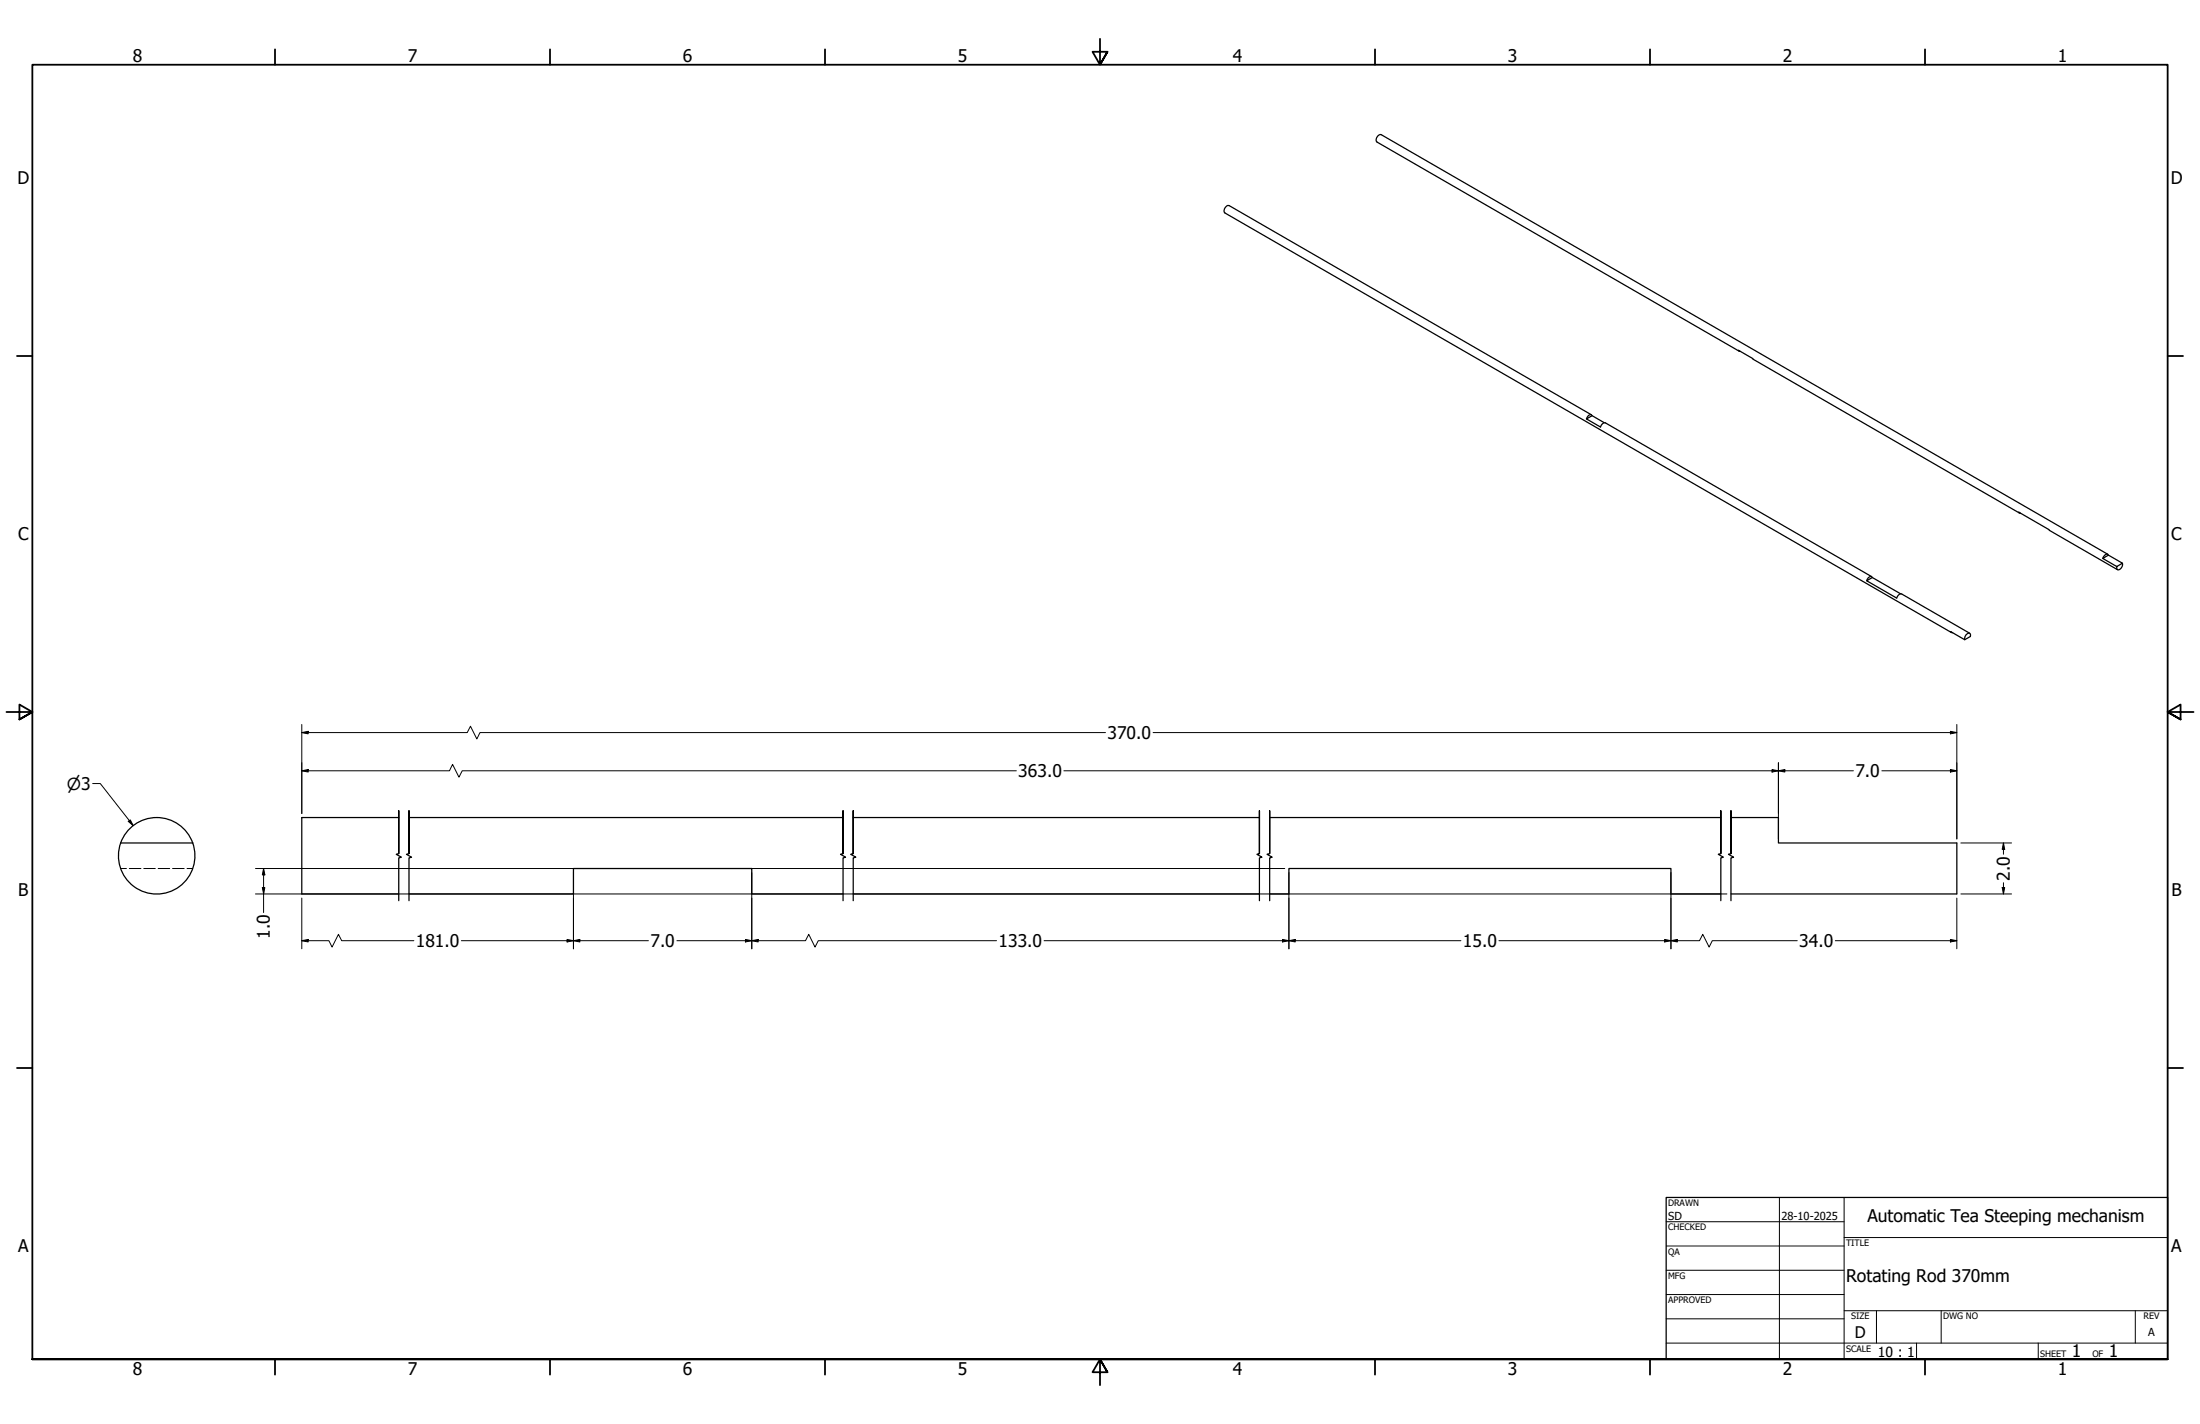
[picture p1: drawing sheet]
<svg xmlns="http://www.w3.org/2000/svg" width="864mm" height="559mm" viewBox="0 0 864 559" stroke-linecap="round" stroke-linejoin="round" font-family="sans-serif">
<!-- layer: Hidden (ANSI) -->
<path d="M47.4 340.8h2.2M50.8 340.8h4.5M56.4 340.8h4.6M62.1 340.8h4.5M67.7 340.8h4.6M73.4 340.8h2.3" fill="none" stroke="#000" stroke-width=".39"/>
<!-- layer: Visible (ANSI) -->
<g fill="none" stroke="#000" stroke-width=".49">
<path d="M682.7 137.8l-142.2-82.1a1.91 1.91 0 0 1 1.7-2.9l285.2 164.7M683.2 137.9l-.8-.4 110.3 63.8M624.7 162.8l-142.2-82.1a1.91 1.91 0 0 0-1.7 2.9l285.2 164.6M625 163.1l-.3-.3a1.6 1.6 0 0 0-1.9 1.6M629.7 165.9l-4.7-2.8-2.2 1.3 5.5 3.2a1.97 1.97 0 0 1 1.9-1.7l104.5 60.4M793.2 201.4l-.8-.4 38.8 22.6M825.4 219.1l2.3-1.3 5.5 3.2-2.3 1.3zM827.7 217.8l-.3-.3a1.69 1.69 0 0 0-2 1.6M735 226.6l-.3-.3a1.66 1.66 0 0 0-1.9 1.6M746.1 233l-11.1-6.4-2.2 1.3 11.7 6.8a1.97 1.97 0 0 1 2-1.6l26.7 15.4M833.2 221a1.87 1.87 0 0 1-2.1 2.4l-.2-1.1M766.5 248.3l-.8-.4 5.5 3.1 2.3-1.2-.2-1.2a1.9 1.9 0 0 0-2.1 2.4"/>
<path d="M47.4 330.8a15 15 0 0 0 14.1 20 15 15 0 0 0 14.2-20M47.4 330.8a15 15 0 0 1 14.1-10 15 15 0 0 1 14.2 10M47.4 330.8h28.3M156.5 320.8h-38v30h38M160.5 320.8h170.4M334.9 320.8h159.5M498.4 320.8h177.1M679.5 320.8h18.6v10h70v20h-88.6M160.5 350.8h64.6v-10h70v10h35.8M334.9 350.8h159.5M498.4 350.8h7.6v-10h149.9v10h19.6"/>
</g>
<!-- layer: Break Line (ANSI) -->
<path d="M156.5 335v-16.8v16.8l-1 .2 2.1 1.2-1.1 .3v16.7M160.5 335v-16.8v16.8l-.9 .2 1.9 1.2-1 .3v16.7M330.9 335v-16.8v16.8l-.9 .2 1.9 1.2-1 .3v16.7M334.9 335v-16.8v16.8l-1 .2 2.1 1.2-1.1 .3v16.7M494.4 335v-16.8v16.8l-1 .2 2 1.2-1 .3v16.7M498.4 335v-16.8v16.8l-1 .2 2 1.2-1 .3v16.7M675.5 335v-16.8v16.8l-1 .2 2 1.2-1 .3v16.7M679.5 335v-16.8v16.8l-1 .2 2 1.2-1 .3v16.7" fill="none" stroke="#000" stroke-width=".49"/>
<!-- layer: Border (ANSI) -->
<g fill="none" stroke="#000" stroke-width=".71">
<path d="M107.9 19.4v6M215.9 19.4v6M323.8 19.4v6M431.8 15.2v10.2l-2.9-5.1h5.8l-2.9 5.1 2.9-5.1M539.8 19.4v6M647.7 19.4v6M755.6 19.4v6M6.7 139.7h6M850.9 139.7h6M2.5 279.4h10.2l-5.1-2.9v5.8l5.1-2.9-5.1 2.9M861.1 279.4h-10.2l5.1-2.9v5.8l-5.1-2.9 5.1 2.9M6.7 419.1h6"/>
<path d="M850.9 419.1h6M12.7 533.4v-508h838.2v508h-838.2h838.2M107.9 533.4v6M215.9 533.4v6M323.8 533.4v6M434.7 538.5l-2.9-5.1 2.9 5.1h-5.8l2.9-5.1v10.2M539.8 533.4v6M647.7 533.4v6M755.6 533.4v6"/>
</g>
<!-- layer: Title (ANSI) -->
<g fill="none" stroke="#000" stroke-width=".39">
<path d="M654 479.4h69.9M698.5 469.9v63.5M723.9 469.9v63.5M654 488.9h69.9M654 498.5h69.9M723.9 485.6h127M654 508h69.9M654 517.5h69.9M723.9 514.3h127M736.6 514.3v12.7M762 514.3v12.7M838.2 514.3v12.7"/>
<path d="M654 527h196.9M752.3 527v6.4M800.1 527v6.4"/>
</g>
<path d="M654 469.9h196.9v63.5h-196.9z" fill="none" stroke="#000" stroke-width=".49"/>
<!-- layer: Dimension (ANSI) -->
<g fill="none" stroke="#000" stroke-width=".39">
<path d="M118.5 287.5l2.5-.5v1zM118.5 287.5h64.9l1.3-2.5 2.5 5 1.2-2.5h245.6M118.5 284.3v34.9M452.6 287.5h315.5M698.1 299.3v29.9M765.6 287l2.5 .5-2.5 .5zM768.1 284.3v44.9M36.4 307.5h3l12.9 16.5M118.5 302.5l2.5-.5v1zM118.5 302.5h57.9l1.3-2.5 2.5 5 1.2-2.5h217.6M417.6 302.5h309.9M695.6 302l2.5 .5-2.5 .5z"/>
<path d="M698.1 302.5l2.5-.5v1zM738.7 302.5h29.4M765.6 302l2.5 .5-2.5 .5zM50.3 322.3l.9-.6 1.1 2.3zM769.7 330.8h19.9M786.4 330.8l.5 2.5h-.9zM786.4 330.8v4.4M100.3 350.8h577.6M100.3 340.8h404M103 348.3h1l-.5 2.5zM103.5 340.8l.5 2.5h-1zM103.5 340.8v17.3"/>
<path d="M118.5 352.4v19.9M225.1 342.4v29.9M295.1 342.4v29.9M506 342.4v29.9M655.9 342.4v29.9M768.1 352.4v19.9M769.7 350.8h19.9M786 348.3h.9l-.5 2.5zM786.4 346.4v4.4M118.5 369.1l2.5-.4v.9zM118.5 369.1h10.6l1.3 2.6 2.5-5.1 1.2 2.5h28.4M181.1 369.1h73.4"/>
<path d="M222.6 368.7l2.5 .4-2.5 .5zM225.1 369.1l2.5-.4v.9zM265.7 369.1h50.5l1.3-2.5 2.4 5.1 1.3-2.6h70M292.6 368.7l2.5 .4-2.5 .5zM295.1 369.1l2.5-.4v.9zM409.9 369.1h163.6M503.4 368.7l2.6 .4-2.6 .5zM506 369.1l2.4-.4v.9zM588.4 369.1h78.7l1.3-2.5 2.5 5.1 1.2-2.6h33.4M653.5 368.7l2.4 .4-2.4 .5zM655.9 369.1l2.5-.4v.9zM720.4 369.1h47.7"/>
<path d="M765.6 368.7l2.5 .4-2.5 .5z"/>
</g>
<g fill="#000">
<path d="M118.5 287.5l2.5-.5v1z" fill-rule="evenodd"/>
<path d="M765.6 287l2.5 .5-2.5 .5z" fill-rule="evenodd"/>
<path d="M118.5 302.5l2.5-.5v1z" fill-rule="evenodd"/>
<path d="M695.6 302l2.5 .5-2.5 .5z" fill-rule="evenodd"/>
<path d="M698.1 302.5l2.5-.5v1z" fill-rule="evenodd"/>
<path d="M765.6 302l2.5 .5-2.5 .5z" fill-rule="evenodd"/>
<path d="M50.3 322.3l.9-.6 1.1 2.3z" fill-rule="evenodd"/>
<path d="M786.4 330.8l.5 2.5h-.9z" fill-rule="evenodd"/>
<path d="M103 348.3h1l-.5 2.5z" fill-rule="evenodd"/>
<path d="M103.5 340.8l.5 2.5h-1z" fill-rule="evenodd"/>
<path d="M786 348.3h.9l-.5 2.5z" fill-rule="evenodd"/>
<path d="M118.5 369.1l2.5-.4v.9z" fill-rule="evenodd"/>
<path d="M222.6 368.7l2.5 .4-2.5 .5z" fill-rule="evenodd"/>
<path d="M225.1 369.1l2.5-.4v.9z" fill-rule="evenodd"/>
<path d="M292.6 368.7l2.5 .4-2.5 .5z" fill-rule="evenodd"/>
<path d="M295.1 369.1l2.5-.4v.9z" fill-rule="evenodd"/>
<path d="M503.4 368.7l2.6 .4-2.6 .5z" fill-rule="evenodd"/>
<path d="M506 369.1l2.4-.4v.9z" fill-rule="evenodd"/>
<path d="M653.5 368.7l2.4 .4-2.4 .5z" fill-rule="evenodd"/>
<path d="M655.9 369.1l2.5-.4v.9z" fill-rule="evenodd"/>
<path d="M765.6 368.7l2.5 .4-2.5 .5z" fill-rule="evenodd"/>
</g>
<g font-size="6.8">
<text x="52.1" y="24.4">8</text>
<text x="160.1" y="24.4">7</text>
<text x="268" y="24.4">6</text>
<text x="376" y="24.4">5</text>
<text x="483.9" y="24.4">4</text>
<text x="591.9" y="24.4">3</text>
<text x="699.8" y="24.4">2</text>
<text x="807.8" y="24.4">1</text>
<text x="6.8" y="72.4">D</text>
<text x="852.1" y="72.4">D</text>
<text x="7.1" y="212.1">C</text>
<text x="852.3" y="212.1">C</text>
<text x="434.7" y="290">370.0</text>
<text x="399.7" y="305">363.0</text>
<text x="728.3" y="305">7.0</text>
<text x="789" y="345.6" transform="rotate(-90 789 345.6)">2.0</text>
<text x="7.2" y="351.8">B</text>
<text x="852.4" y="351.8">B</text>
<text x="106" y="368.5" transform="rotate(-90 106 368.5)">1.0</text>
<text x="163.2" y="371.7">181.0</text>
<text x="255.3" y="371.7">7.0</text>
<text x="392" y="371.7">133.0</text>
<text x="574.3" y="371.7">15.0</text>
<text x="706.3" y="371.7">34.0</text>
<text x="733" y="479.7">Automatic Tea Steeping mechanism</text>
<text x="7.1" y="491.5">A</text>
<text x="852.3" y="491.5">A</text>
<text x="724.7" y="503">Rotating Rod 370mm</text>
<text x="813.3" y="532.6">1</text>
<text x="827.8" y="532.6">1</text>
<text x="52.1" y="539.4">8</text>
<text x="160.1" y="539.4">7</text>
<text x="268" y="539.4">6</text>
<text x="376" y="539.4">5</text>
<text x="483.9" y="539.4">4</text>
<text x="591.9" y="539.4">3</text>
<text x="699.8" y="539.4">2</text>
<text x="807.8" y="539.4">1</text>
</g>
<text font-size="6.5" x="26.2" y="310">⌀3</text>
<text font-size="6.3" x="728.1" y="524.9">D</text>
<text font-size="5.5" x="737.2" y="532.6">10 : 1</text>
<g font-size="4.3">
<text x="654.8" y="478.6">SD</text>
<text x="699.3" y="478.6">28-10-2025</text>
<text x="843.2" y="524.2">A</text>
</g>
<g font-size="3.5">
<text x="654.8" y="473.2">DRAWN</text>
<text x="654.8" y="482.8">CHECKED</text>
<text x="724.7" y="488.9">TITLE</text>
<text x="654.8" y="492.3">QA</text>
<text x="654.8" y="501.8">MFG</text>
<text x="654.8" y="511.4">APPROVED</text>
<text x="726.7" y="517.7">SIZE</text>
<text x="762.8" y="517.7">DWG NO</text>
<text x="841.4" y="517.7">REV</text>
<text x="724.7" y="530.4">SCALE</text>
<text x="800.9" y="532.6">SHEET</text>
<text x="821.3" y="532.6">OF</text>
</g>
</svg>
